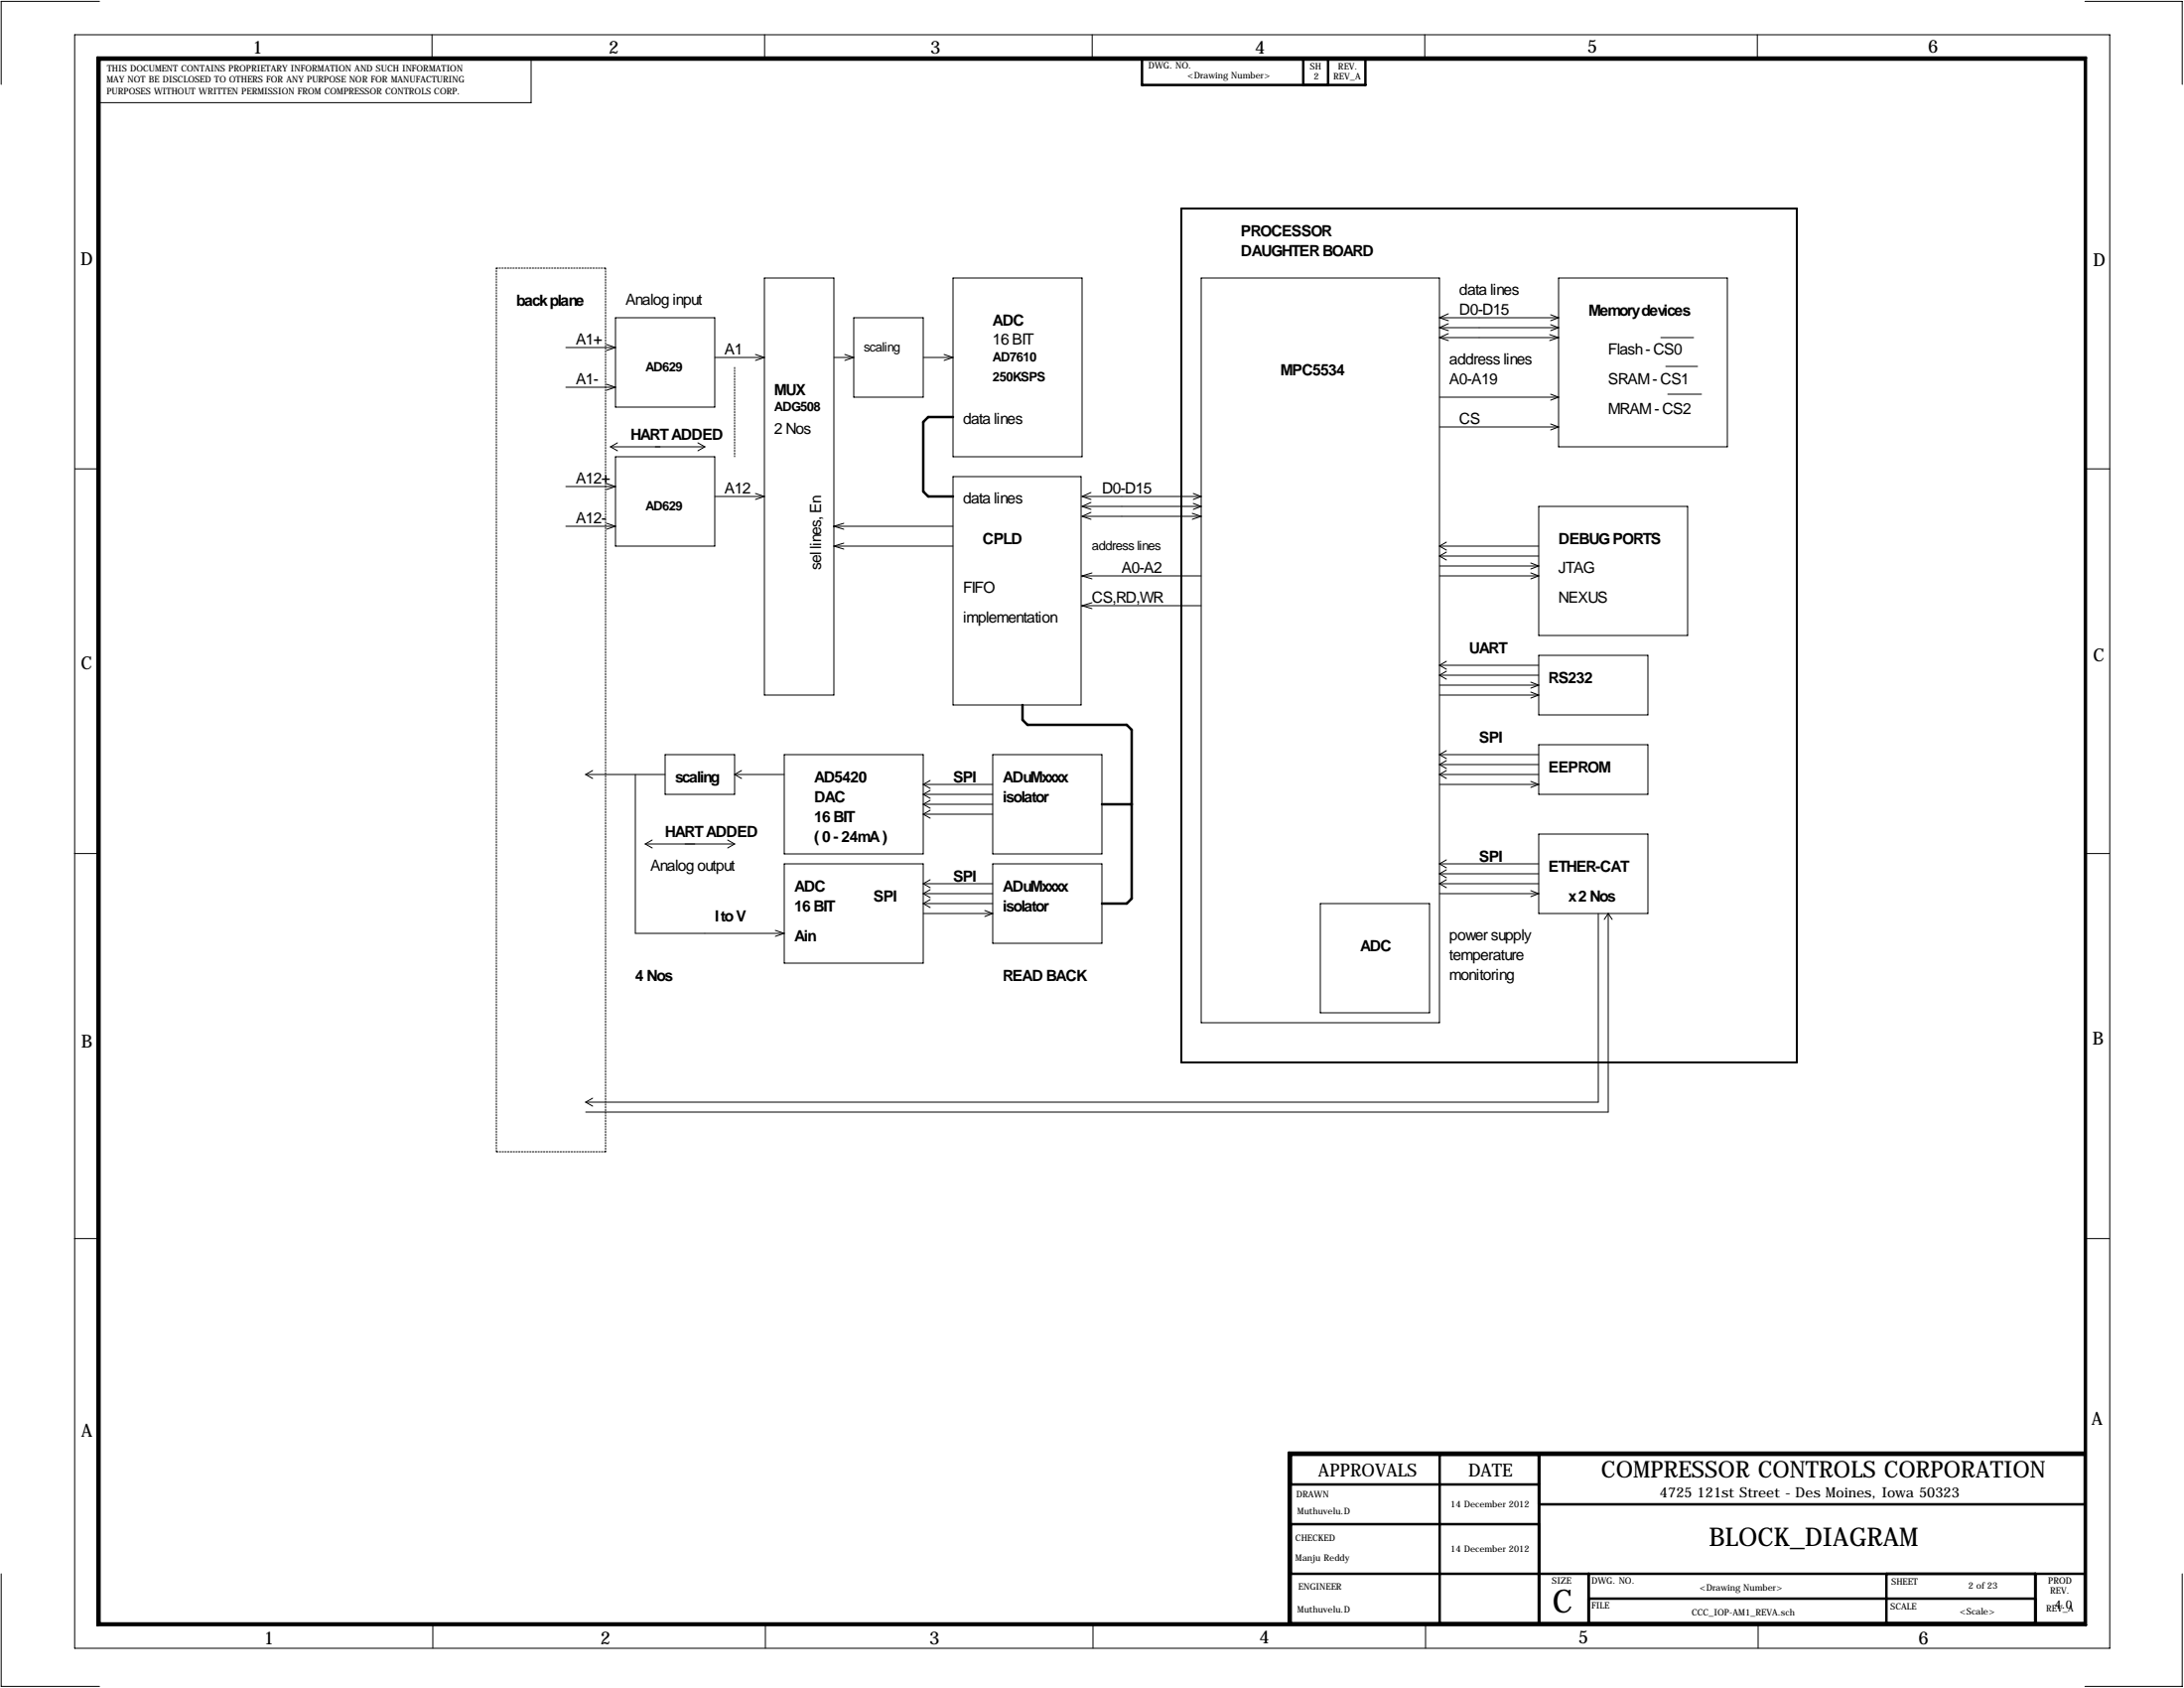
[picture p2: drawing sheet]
<svg xmlns="http://www.w3.org/2000/svg" width="559mm" height="432mm" viewBox="0 0 559 432" stroke-linecap="round" stroke-linejoin="round" font-family="sans-serif">
<g fill="none" stroke="#000" stroke-width=".25">
<path d="M19.1 8.9h520.7v412.7h-520.7zM25.5 .4h-25.2v21.2M110.5 8.9v6.3M143.1 15.2h-7.2v11.1h-110.9M195.6 8.9v6.3M279.5 8.9v6.3M364.5 8.9v6.3M449.6 8.9v6.3M533.5 .4h24.8v21.2M195.6 71.1h17.8v106.7h-17.8zM243.8 71.1h33.1v45.7h-33.1zM307.3 71.1h61v190.5h-61z"/>
<path d="M398.8 71.1h43.2v43.2h-43.2zM144.8 88.9h12.7M144.8 99.1h12.7M155.2 88.1l2.3 .8M155.2 98.3l2.3 .8M157.5 81.3h25.4v22.8h-25.4zM157.5 88.9l-2.3 .8M157.5 99.1l-2.3 .7M182.9 91.4h12.7M193.3 90.7l2.3 .7M195.6 91.4l-2.3 .8M213.4 91.4h5"/>
<path d="M216.2 90.7l2.2 .7M218.4 81.3h17.8v20.3h-17.8zM218.4 91.4l-2.2 .8M236.2 91.4h7.6M241.6 90.7l2.2 .7M243.8 91.4l-2.2 .8M368.3 81.3h30.5M368.3 83.8h30.5M368.3 86.4h30.5M368.3 86.4l2.3 .7M368.3 81.3l2.3 .7M368.3 83.8l2.3 .8"/>
<path d="M370.6 85.3l-2.3 1.1M370.6 80.3l-2.3 1M370.6 82.8l-2.3 1M396.5 85.6l2.3 .8M396.7 83.1l2.1 .7M396.7 80.5l2.1 .8M398.8 83.8l-2.1 .8M398.8 86.4l-2.3 .7M398.8 81.3l-2.1 .7M424.9 86.4h8.4M426.2 93.7h8.1M19.2 119.9h6.4"/>
<path d="M156.2 114.3h24.1M156.2 114.3l1.8 1M157.5 116.8h25.4v22.9h-25.4zM158 113.3l-1.8 1M178.6 113.3l1.7 1M180.3 114.3l-1.7 1M368.3 101.6h30.5M368.3 109.2h30.5M396.7 100.8l2.1 .8M396.7 108.5l2.1 .7M398.8 101.6l-2.1 .8M398.8 109.2l-2.1 .8"/>
<path d="M426.7 100.8h8.7M533.4 119.9h6.4M144.8 124.5h12.7M144.8 134.6h12.7M155.2 123.7l2.3 .8M155.2 133.9l2.3 .7M157.5 124.5l-2.3 .7M157.5 134.6l-2.3 .8M182.9 127h12.7M193.3 126.2l2.3 .8M195.6 127l-2.3 .8M213.4 139.7h30.4"/>
<path d="M213.4 134.6h30.4M213.4 134.6l2.5 .8M213.4 139.7l2.5 .8M215.9 133.9l-2.5 .7M215.9 138.9l-2.5 .8M243.8 121.9h32.8v58.4h-32.8zM276.9 127h30.4M276.9 129.5h30.4M276.9 132.1h30.4M276.9 132.1l2.2 .7M276.9 127l2.2 .8M276.9 129.5l2.2 .8"/>
<path d="M279.1 131.1l-2.2 1M279.1 126l-2.2 1M279.1 128.5l-2.2 1M305.1 131.3l2.2 .8M305.3 128.8l2 .7M305.3 126.2l2 .8M307.3 129.5l-2 .8M307.3 132.1l-2.2 .7M307.3 127l-2 .8M368.3 139.7l1.8 1M368.3 139.7h25.4M370.1 138.7l-1.8 1"/>
<path d="M393.7 129.5h38.1v33.1h-38.1zM276.9 147.3h30.4M276.9 147.3v.3M276.9 154.9v.3M276.9 154.9h30.4M276.9 154.9l2.5 .8M276.9 147.3l2.5 .8M279.4 154.2l-2.5 .7M279.4 146.6l-2.5 .7M368.3 142.2l1.8 1.1M368.3 142.2h25.4M368.3 144.8h25.4"/>
<path d="M368.3 147.3h25.4M370.1 141.2l-1.8 1M391.7 144l2 .8M391.7 146.6l2 .7M393.7 144.8l-2 .7M393.7 147.3l-2 .8M368.3 170.2l1.8 1M368.3 170.2h25.4M368.3 172.7l1.8 1M368.3 172.7h25.4M368.3 175.3h25.4M368.3 177.8h25.4"/>
<path d="M370.1 169.2l-1.8 1M370.1 171.7l-1.8 1M391.7 174.5l2 .8M391.7 177l2 .8M393.7 175.3l-2 .7M393.7 177.8l-2 .8M393.7 167.6h27.9v15.3h-27.9zM149.9 198.1h20.3M149.9 198.1l1.7 1M151.6 197.1l-1.7 1M162.6 198.1v40.7h38.1M170.2 193h17.8v10.2h-17.8z"/>
<path d="M188 198.1h12.7M188 198.1l1.7 1M189.7 197.1l-1.7 1M200.7 193h35.5v25.4h-35.5zM238 199.6l-1.8 1.1M254 193h27.9v25.4h-27.9zM368.3 193h25.4M368.3 193l1.8 1.1M368.3 195.6l1.8 1M368.3 195.6h25.4M368.3 198.1l1.8 1M368.3 198.1h25.4"/>
<path d="M370.1 192l-1.8 1M370.1 194.6l-1.8 1M370.1 197.1l-1.8 1M391.7 199.9l2 .8M393.7 190.5h27.9v12.7h-27.9zM19 218.3h6.5M165.1 215.9l1.8 1M165.1 215.9h22.9M166.9 214.9l-1.8 1M186.2 214.9l1.8 1M188 215.9l-1.8 1M236.2 200.7h17.8"/>
<path d="M236.2 200.7l1.8 1M236.2 203.2l1.8 1M236.2 203.2h17.8M236.2 205.7l1.8 1.1M236.2 205.7h17.8M236.2 208.3l1.8 1M236.2 208.3h17.8M238 202.2l-1.8 1M238 204.7l-1.8 1M238 207.3l-1.8 1M368.3 200.7h25.4M370.1 220l-1.8 1"/>
<path d="M393.7 200.7l-2 .7M393.7 213.4h27.9v20.3h-27.9zM533.3 218.3h6.4M198.4 238l2.3 .8M200.7 238.8l-2.3 .7M200.7 221h35.5v25.4h-35.5zM236.2 231.1h17.8M236.2 226.1l1.8 1M236.2 226.1h17.8M236.2 228.6l1.8 1M236.2 228.6h17.8M236.2 233.7h17.8"/>
<path d="M236.2 231.1l1.8 1.1M238 225l-1.8 1.1M238 227.6l-1.8 1M238 230.1l-1.8 1M252 232.9l2 .8M254 221h27.9v20.3h-27.9zM254 233.7l-2 .7M337.8 231.1h28v28h-28zM368.3 221h25.4M368.3 226.1h25.4M368.3 228.6h25.4M368.3 221l1.8 1"/>
<path d="M368.3 223.5l1.8 1M368.3 223.5h25.4M368.3 226.1l1.8 1M370.1 222.5l-1.8 1M370.1 225l-1.8 1.1M391.7 227.8l2 .8M393.7 228.6l-2 .8M408.9 233.7v48.2h-259M411.5 233.7v50.8h-261.6M411.5 233.7l1 1.5M411.5 233.7l-1 1.5M149.9 281.9l1.7 1.1"/>
<path d="M151.6 280.9l-1.7 1M19 316.8h6.5M533.3 316.8h6.4M.3 402.6v28.8h25.2M110.7 415.3v6.3M195.8 415.3v6.3M279.7 415.3v6.3M364.7 415.3v6.3M449.8 415.3v6.3M558.3 402.6v28.8h-24.8"/>
</g>
<path d="M127 68.6h27.9M154.9 68.6v226M188 94v22.8M127 294.6v-226M154.9 294.6h-27.9" fill="none" stroke="#000" stroke-width=".25" stroke-dasharray=".4 .4"/>
<path d="M302.3 53.3h157.4v218.5h-157.4z" fill="none" stroke="#000" stroke-width=".51"/>
<g fill="none" stroke="#000" stroke-width=".63">
<path d="M24.9 14.7h508.8v401h-508.8zM25.5 15.2h508v400.1h-508zM292.2 15h57.2v6.7h-57.2zM333.5 21.7v-6.7h6.3v6.7M243.8 106.7h-6.3l-1.3 1.2v17.8l1.3 1.3h6.3M261.6 180.3v3.8l1.3 1.3h25.4l1.3 1.3v43.2l-1.3 1.2h-6.4M281.9 205.7h7.7M330.3 379.7h63.5M368.4 372.1v43.2M393.8 372.1v43.2M533.5 372.1h-203.2v43.2M533.5 371.6h-203.8v43.7"/>
<path d="M330.3 389.9h63.5M393.8 384.8h139.7M330.3 402.6h203.2M406.5 402.6v12.7M406.5 408.9h114.3M482.7 402.6v12.7M520.8 402.6v12.7"/>
</g>
<text font-size="8.2" x="397.2" y="412.6">C</text>
<text font-size="6.6" x="437.2" y="395.5">BLOCK_DIAGRAM</text>
<text font-size="5.9" x="409.7" y="378">COMPRESSOR CONTROLS CORPORATION</text>
<g font-size="4.6">
<text x="64.6" y="13.7">1</text>
<text x="155.8" y="13.7">2</text>
<text x="238" y="13.7">3</text>
<text x="321.1" y="13.7">4</text>
<text x="406.1" y="13.5">5</text>
<text x="493.3" y="13.5">6</text>
<text x="20.6" y="67.9">D</text>
<text x="535.6" y="68.1">D</text>
<text x="20.7" y="171.1">C</text>
<text x="535.5" y="169.2">C</text>
<text x="20.8" y="268.1">B</text>
<text x="535.4" y="267.2">B</text>
<text x="535.2" y="364.5">A</text>
<text x="20.8" y="367.5">A</text>
<text x="337.3" y="377.7">APPROVALS</text>
<text x="375.7" y="377.7">DATE</text>
<text x="67.5" y="420.6">1</text>
<text x="153.6" y="420.6">2</text>
<text x="237.8" y="420.6">3</text>
<text x="322.2" y="420.5">4</text>
<text x="403.9" y="420.4">5</text>
<text x="490.9" y="420.6">6</text>
</g>
<g font-size="4">
<text x="317.5" y="60.5">PROCESSOR</text>
<text x="317.5" y="65.5">DAUGHTER BOARD</text>
<text x="160" y="78">Analog input</text>
<text x="373.4" y="75.4">data lines</text>
<text x="132.1" y="78.2">back plane</text>
<text x="254" y="83.3">ADC</text>
<text x="373.4" y="80.5">D0-D15</text>
<text x="406.4" y="80.8">Memory devices</text>
<text x="147.3" y="88.1">A1+</text>
<text x="254" y="88.1">16 BIT</text>
<text x="185.4" y="90.7">A1</text>
<text x="370.8" y="93.2">address lines</text>
<text x="411.5" y="90.7">Flash - CS0</text>
<text x="147.3" y="98.3">A1-</text>
<text x="198.1" y="101.1">MUX</text>
<text x="327.7" y="96">MPC5534</text>
<text x="370.8" y="98.3">A0-A19</text>
<text x="411.5" y="98.3">SRAM - CS1</text>
<text x="411.5" y="105.9">MRAM - CS2</text>
<text x="161.3" y="112.5">HART ADDED</text>
<text x="198.1" y="111">2 Nos</text>
<text x="246.4" y="108.5">data lines</text>
<text x="373.4" y="108.5">CS</text>
<text x="147.3" y="123.7">A12+</text>
<text x="185.4" y="126.2">A12</text>
<text x="246.4" y="128.8">data lines</text>
<text x="281.9" y="126.2">D0-D15</text>
<text x="147.3" y="133.9">A12-</text>
<text x="251.5" y="139.2">CPLD</text>
<text x="398.8" y="139.2">DEBUG PORTS</text>
<text x="210.1" y="145.8" transform="rotate(-90 210.1 145.8)">sel lines, En</text>
<text x="287" y="146.6">A0-A2</text>
<text x="398.8" y="146.6">JTAG</text>
<text x="246.4" y="151.6">FIFO</text>
<text x="279.4" y="154.2">CS,RD,WR</text>
<text x="398.8" y="154.2">NEXUS</text>
<text x="246.4" y="159.3">implementation</text>
<text x="375.9" y="167.1">UART</text>
<text x="396.2" y="174.8">RS232</text>
<text x="378.5" y="190">SPI</text>
<text x="396.2" y="197.6">EEPROM</text>
<text x="172.7" y="200.2">scaling</text>
<text x="208.3" y="200.2">AD5420</text>
<text x="243.8" y="200.2">SPI</text>
<text x="256.5" y="200.2">ADuMxxxx</text>
<text x="208.3" y="205.2">DAC</text>
<text x="256.5" y="205.2">isolator</text>
<text x="170.2" y="214.1">HART ADDED</text>
<text x="208.3" y="210.3">16 BIT</text>
<text x="208.3" y="215.4">( 0 - 24mA )</text>
<text x="378.5" y="220.5">SPI</text>
<text x="166.4" y="222.8">Analog output</text>
<text x="243.8" y="225.6">SPI</text>
<text x="396.2" y="223">ETHER-CAT</text>
<text x="203.2" y="233.2">16 BIT</text>
<text x="203.2" y="228.1">ADC</text>
<text x="223.5" y="230.6">SPI</text>
<text x="256.5" y="228.1">ADuMxxxx</text>
<text x="256.5" y="233.2">isolator</text>
<text x="401.3" y="230.6">x 2 Nos</text>
<text x="182.9" y="235.7">I to V</text>
<text x="203.2" y="240.8">Ain</text>
<text x="348" y="243.3">ADC</text>
<text x="370.8" y="240.5">power supply</text>
<text x="370.8" y="245.6">temperature</text>
<text x="162.6" y="251">4 Nos</text>
<text x="256.5" y="251">READ BACK</text>
<text x="370.8" y="250.7">monitoring</text>
</g>
<text font-size="3.6" x="424.7" y="383">4725 121st Street - Des Moines, Iowa 50323</text>
<g font-size="3.3">
<text x="221" y="89.9">scaling</text>
<text x="165.1" y="95">AD629</text>
<text x="254" y="92.5">AD7610</text>
<text x="254" y="97.5">250KSPS</text>
<text x="198.1" y="105.2">ADG508</text>
<text x="165.1" y="130.6">AD629</text>
<text x="279.4" y="140.7">address lines</text>
</g>
<text font-size="3" x="525.8" y="411.5">4.0</text>
<g font-size="2.3">
<text x="293.8" y="17.6">DWG. NO.</text>
<text x="335.2" y="17.7">SH</text>
<text x="342.4" y="17.8">REV.</text>
<text x="27.3" y="21.1">MAY NOT BE DISCLOSED TO OTHERS FOR ANY PURPOSE NOR FOR MANUFACTURING</text>
<text x="27.4" y="18.3">THIS DOCUMENT CONTAINS PROPRIETARY INFORMATION AND SUCH INFORMATION</text>
<text x="303.8" y="20.1">&lt;Drawing Number&gt;</text>
<text x="336.1" y="20.4">2</text>
<text x="341.2" y="20.4">REV_A</text>
<text x="27.3" y="24.2">PURPOSES WITHOUT WRITTEN PERMISSION FROM COMPRESSOR CONTROLS CORP.</text>
<text x="331.7" y="383">DRAWN</text>
<text x="332" y="387.3">Muthuvelu.D</text>
<text x="371.2" y="385.6">14 December 2012</text>
<text x="331.5" y="394.2">CHECKED</text>
<text x="331.5" y="399.3">Manju Reddy</text>
<text x="371.2" y="397">14 December 2012</text>
<text x="332.2" y="406.7">ENGINEER</text>
<text x="397.1" y="405.1">SIZE</text>
<text x="407.2" y="405.1">DWG. NO.</text>
<text x="434.9" y="407">&lt;Drawing Number&gt;</text>
<text x="483.9" y="405.4">SHEET</text>
<text x="503.6" y="406.4">2 of 23</text>
<text x="524.1" y="405.1">PROD</text>
<text x="524.6" y="407.7">REV.</text>
<text x="332" y="412.5">Muthuvelu.D</text>
<text x="407.2" y="411.5">FILE</text>
<text x="432.8" y="413.3">CCC_IOP-AM1_REVA.sch</text>
<text x="483.7" y="411.7">SCALE</text>
<text x="501.4" y="413">&lt;Scale&gt;</text>
<text x="523.6" y="412.3">REV_A</text>
</g>
</svg>
